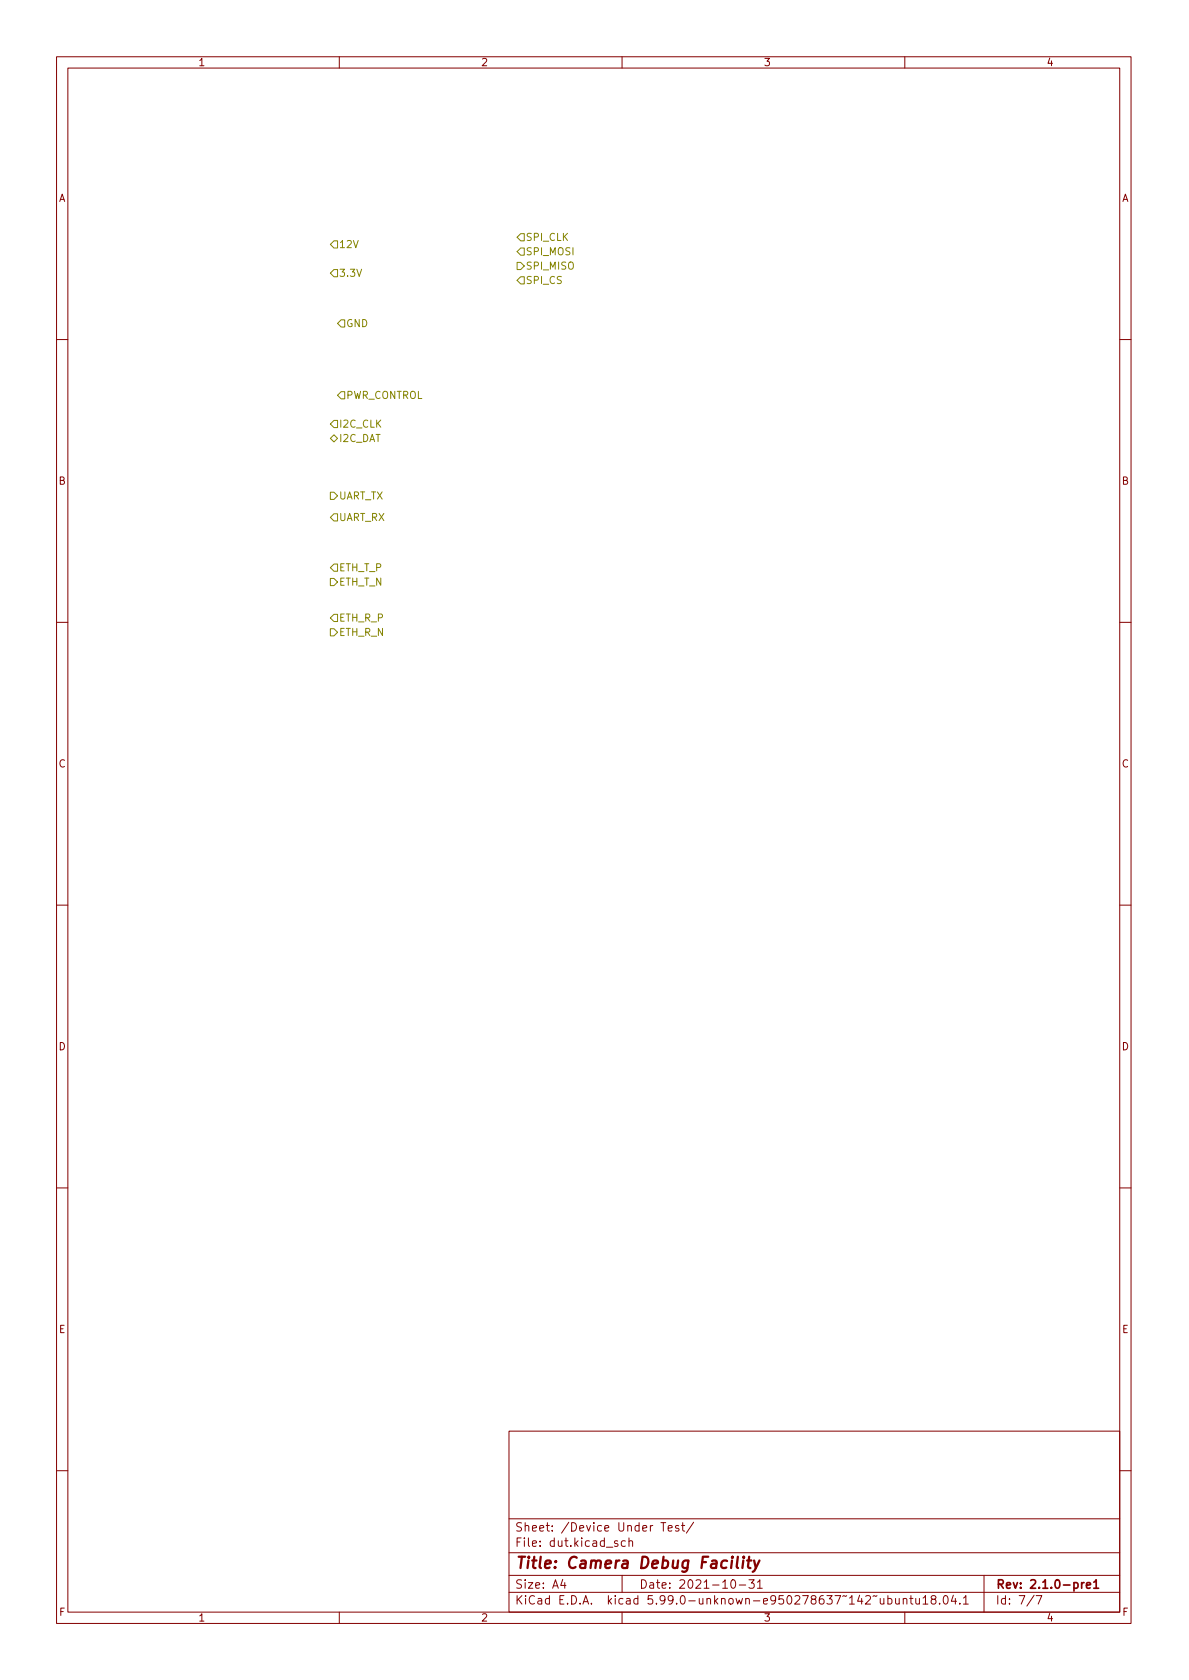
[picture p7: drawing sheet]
<svg xmlns="http://www.w3.org/2000/svg" width="210mm" height="297mm" viewBox="0 0 210 297" stroke-linecap="round" stroke-linejoin="round" font-family="sans-serif">
<g fill="none" stroke="#840000" stroke-width=".18">
<path d="M10 10h190v277h-190zM12 12h186v273h-186zM60 10v2M110 10v2M160 10v2M10 60h2M198 60h2M10 110h2M198 110h2M10 160h2M198 160h2M10 210h2"/>
<path d="M198 210h2M90 253h108v32h-108zM10 260h2M90 278.5h108M90 274.5h108M90 268.5h108M99.5 279.2l-.3 1.1h.9M99.9 279.8v1M109.2 272.5l-.3-.1-.2 .2v.2l.5 .2v.3h-.5M110 278.5v3M110.6 272.5l-.4-.1-.3 .3v.4l.1 .2h.6M111.2 272.6l.2-.2 .4 .1 .1 .9"/>
<path d="M111.2 271.9v1.5M116.9 269.2h.8M117.3 269.2v1.5M118.2 270.2l.7-.1-.1-.3-.4-.1-.2 .2v.7h.6M120 269.8l-.3-.1-.3 .2 .1 .2 .5 .2v.3h-.6M120.5 269.7h.6M120.7 269.2v1.3l.4 .2M122.7 269.1l-1.3 2M129.4 279.4l.2-.1a.81 .81 0 0 1 .6 .6 .81 .81 0 0 1-.3 .8l-.2 .1a.81 .81 0 0 1-.6-.6 .81 .81 0 0 1 .3-.8zM132.4 279.3h1l-.5 .6 .4 .1v.7l-.2 .1h-.4l-.3-.1M133.9 279.7l.5-.4v1.5M174 278.5v6.5"/>
<path d="M198 260h2M60 285v2M90 281.5h108M110 285v2M130.7 280.2h1.2M133.9 280.8h.9M157 282.7l.4-.1 .3 .3v.4l-.1 .2h-.6M157 282.1v1.5M158.4 282.6v.9l.4 .1 .2-.1M159 282.6v1M159.7 282.8l.2-.2 .4 .1 .1 .9M159.7 282.6v1"/>
<path d="M160 285v2M160.9 282.6h.5M161.1 282.1v1.3l.3 .2M161.9 282.6l.1 .9 .4 .1 .2-.1M162.6 282.6v1M163.2 282.5l.5-.4v1.5M163.2 283.6h.9M164.9 282.8l-.2-.3v-.2l.2-.2 .5 .1 .1 .2-.1 .2-.6 .2-.1 .2v.5l.2 .1h.3l.3-.3-.1-.4-.2-.1M166.2 283.5v.1M167 282.2l.2-.1a.81 .81 0 0 1 .5 .6 .81 .81 0 0 1-.3 .8l-.1 .1a.81 .81 0 0 1-.6-.6 .81 .81 0 0 1 .3-.8zM168.6 282l-.4 1.1h1M168.9 282.6v1"/>
<path d="M169.7 283.5v.1M170.4 282.5l.4-.4v1.5M170.4 283.6h.8M182.9 282l-1.3 2M183.2 282.1h1l-.6 1.5"/>
</g>
<path d="M191.3 279.8v1M191.7 279.8l-.3 .1-.1 .2M193.4 279.7l.4-.4v1.5M192.1 280.3l.7-.1v-.3l-.5-.1-.2 .2 .1 .7h.6M193.4 280.8h.9" fill="none" stroke="#840000" stroke-width=".3"/>
<path d="M130.5 275.2l-.2 1.8 .2 .2M131.4 275.9l-.1 1.3M131.5 275.2l-.1 .1 .1 .1 .1-.1-.1-.1v.2M132.1 275.9h.8M132.5 275.2l-.2 1.8v.1l.4 .1M133.4 275.9l.3 1.3M134.3 275.9l-.9 1.8-.3 .2" fill="none" stroke="#840000" stroke-width=".4"/>
<g fill="none" stroke="#848400" stroke-width=".18">
<path d="M59.1 47.7h.6v1.2h-.6l-.7-.6zM59.1 42.6h.6v1.3h-.6l-.7-.7zM59.7 57.2l.6-.6h.7v1.2h-.7zM91.4 44.5l.7-.6h.6v1.2h-.6zM91.4 46.4h.7l.6 .6-.6 .7h-.7zM91.4 49.6l.7-.7h.6v1.3h-.6zM92.1 41.3h.6v1.3h-.6l-.7-.7zM58.4 77.5l.7-.6 .6 .6-.6 .6zM59.1 74.3h.6v1.3h-.6l-.7-.6zM59.7 69.9l.6-.6h.7v1.2h-.7zM58.4 87h.7l.6 .7-.6 .6h-.7zM59.1 90.8h.6v1.3h-.6l-.7-.6z"/>
<path d="M59.1 99.7h.6v1.3h-.6l-.7-.6zM58.4 102.3h.7l.6 .6-.6 .6h-.7zM58.4 111.2h.7l.6 .6-.6 .6h-.7zM59.1 108.6h.6v1.3h-.6l-.7-.6z"/>
</g>
<text font-size="2.8" fill="#840000" x="91" y="277.3">Title: Camera Debug Facility</text>
<g font-size="2.1" fill="#840000">
<text x="91" y="273.5">File: dut.kicad_sch</text>
<text x="91" y="270.8">Sheet: /Device Under Test/</text>
<text x="91" y="280.9">Size: A4</text>
<text x="113" y="280.9">Date: 2021-10-31</text>
<text x="176" y="280.9">Rev: 2.1.0-pre1</text>
<text x="91" y="283.7">KiCad E.D.A. kicad 5.99.0-unknown-e950278637~142~ubuntu18.04.1</text>
<text x="176" y="283.7">Id: 7/7</text>
</g>
<g font-size="1.8" fill="#840000">
<text x="35" y="11.7">1</text>
<text x="85" y="11.7">2</text>
<text x="135" y="11.7">3</text>
<text x="185" y="11.7">4</text>
<text x="10.3" y="35.7">A</text>
<text x="198.4" y="35.7">A</text>
<text x="10.3" y="85.7">B</text>
<text x="198.4" y="85.7">B</text>
<text x="10.3" y="135.7">C</text>
<text x="198.4" y="135.7">C</text>
<text x="10.3" y="185.7">D</text>
<text x="198.4" y="185.7">D</text>
<text x="10.4" y="235.7">E</text>
<text x="198.4" y="235.7">E</text>
<text x="10.4" y="285.7">F</text>
<text x="35" y="286.7">1</text>
<text x="85" y="286.7">2</text>
<text x="135" y="286.7">3</text>
<text x="185" y="286.7">4</text>
<text x="198.5" y="285.7">F</text>
</g>
<g font-size="1.8" fill="#848400">
<text x="59.9" y="43.9">12V</text>
<text x="92.9" y="42.6">SPI_CLK</text>
<text x="92.9" y="45.1">SPI_MOSI</text>
<text x="92.9" y="47.7">SPI_MISO</text>
<text x="59.9" y="48.9">3.3V</text>
<text x="92.9" y="50.2">SPI_CS</text>
<text x="61.2" y="57.8">GND</text>
<text x="61.2" y="70.5">PWR_CONTROL</text>
<text x="59.9" y="75.6">I2C_CLK</text>
<text x="59.9" y="78.1">I2C_DAT</text>
<text x="59.9" y="88.3">UART_TX</text>
<text x="59.9" y="92.1">UART_RX</text>
<text x="59.9" y="101">ETH_T_P</text>
<text x="59.9" y="103.5">ETH_T_N</text>
<text x="59.9" y="109.9">ETH_R_P</text>
<text x="59.9" y="112.4">ETH_R_N</text>
</g>
</svg>
